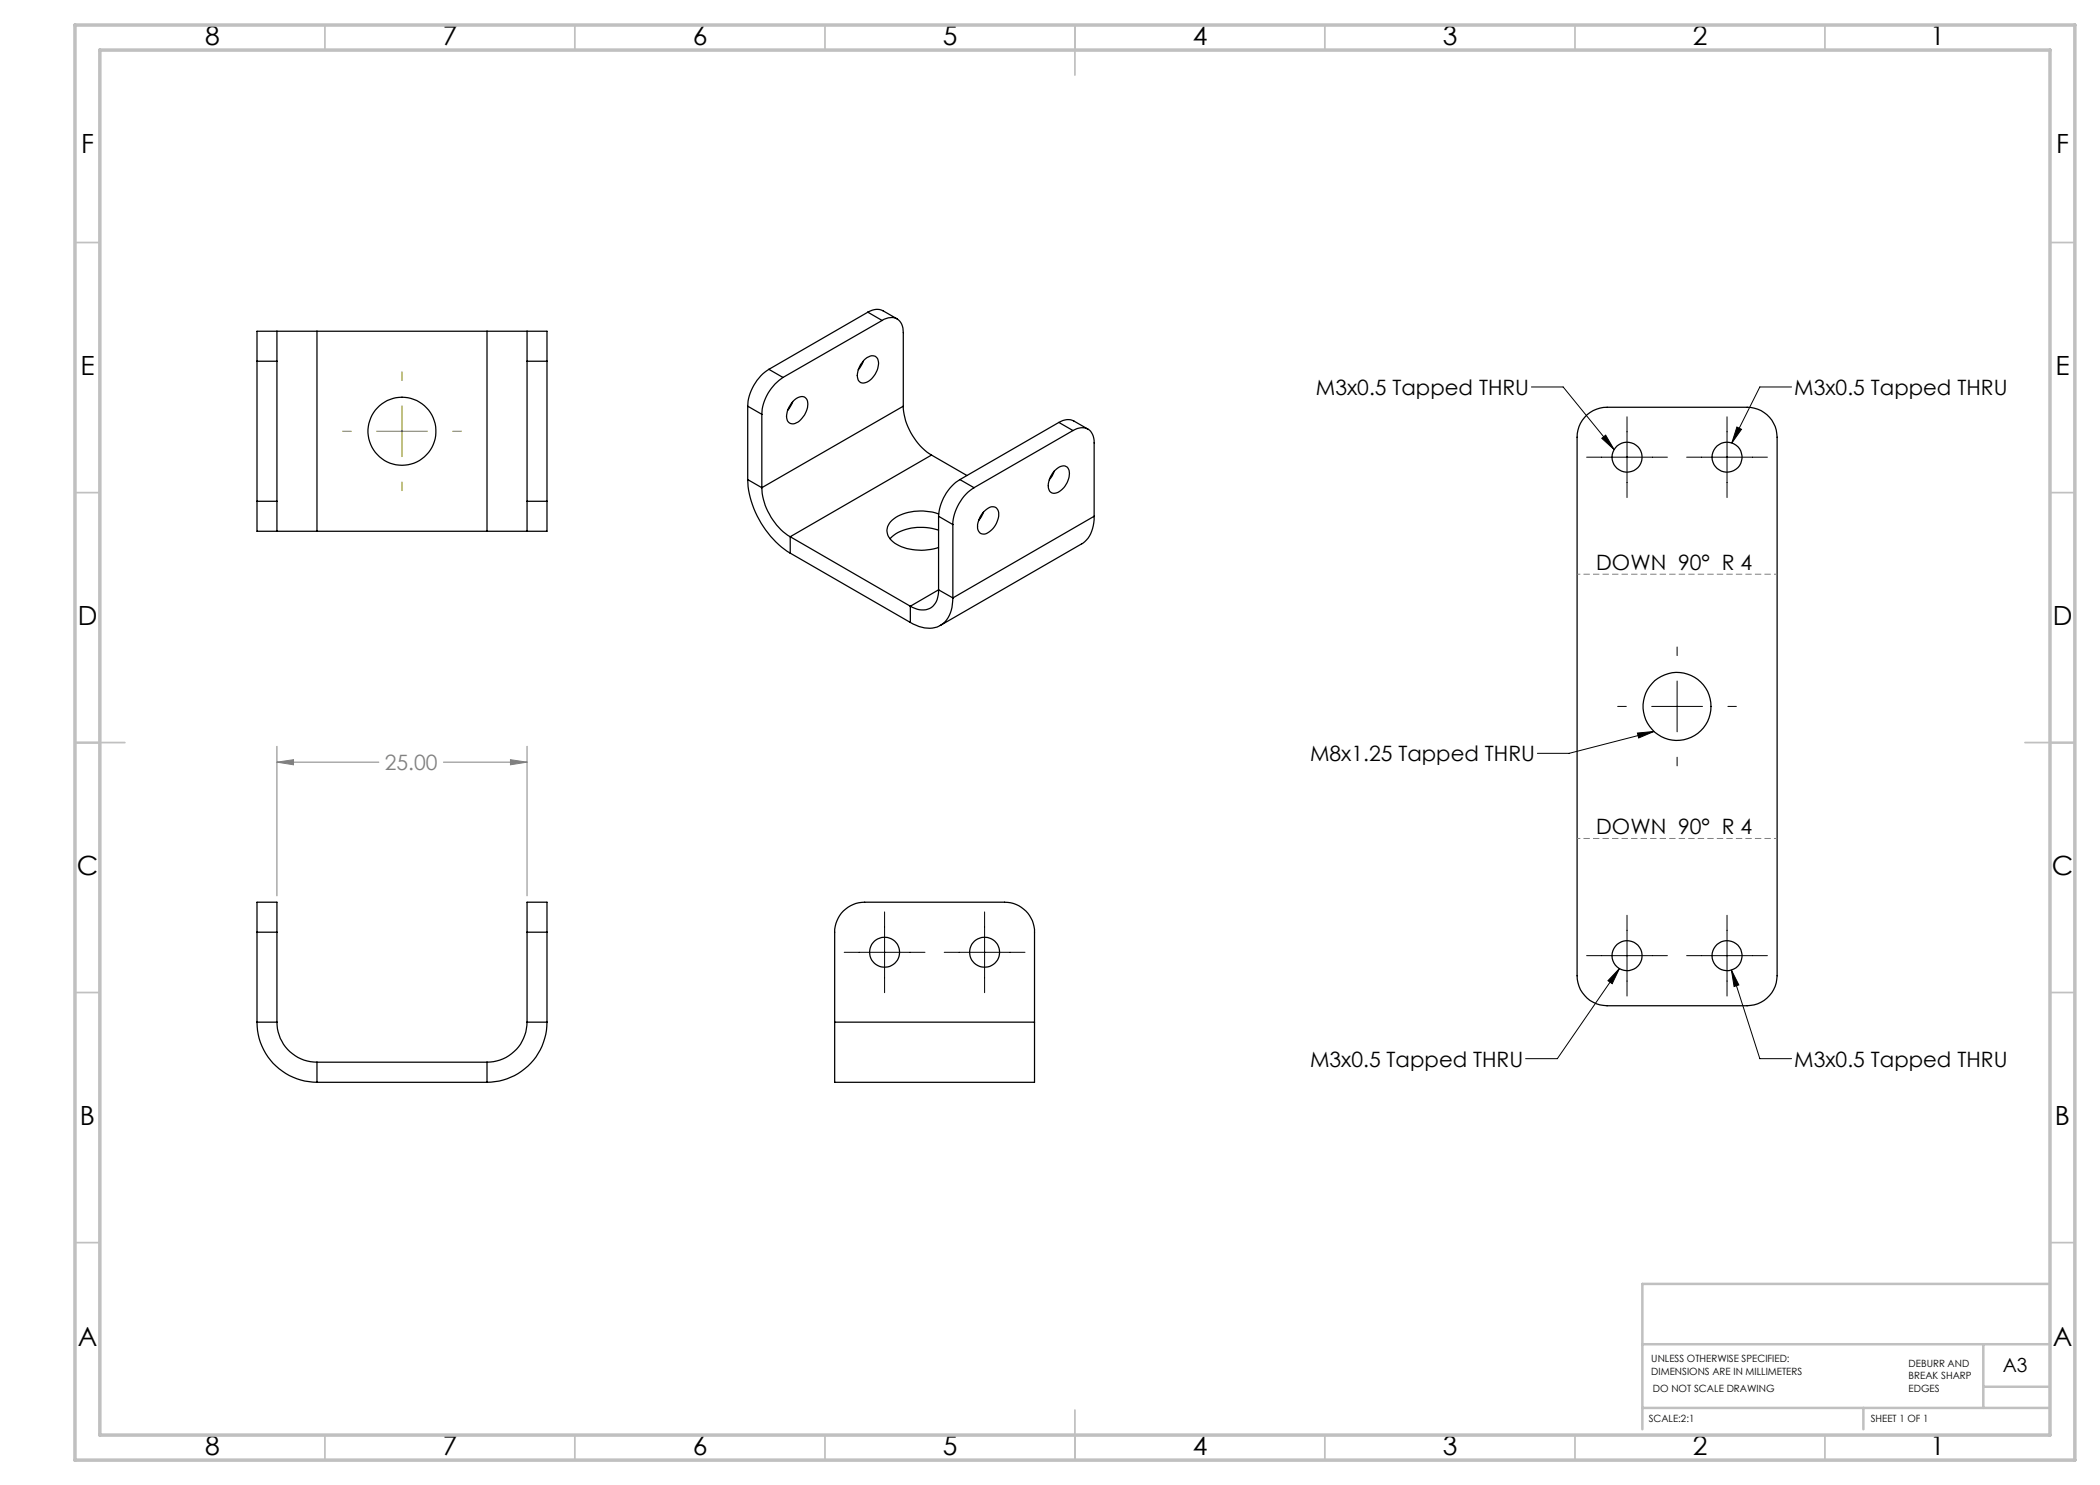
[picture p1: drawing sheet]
<svg xmlns="http://www.w3.org/2000/svg" width="420mm" height="297mm" viewBox="0 0 420 297" stroke-linecap="round" stroke-linejoin="round" font-family="sans-serif">
<g fill="none" stroke="#000" stroke-width=".25">
<path d="M51.4 72.2v28.1M51.4 72.2h4M55.4 66.2v6M55.4 66.2h-4v6M55.4 66.2h8M55.4 72.2v28.1M63.4 66.2v40.1M63.4 66.2h34M97.4 66.2h8M97.4 66.2v40.1M105.4 66.2h4v6M105.4 66.2v6"/>
<path d="M105.4 72.2v28.1M105.4 72.2h4M109.4 72.2v28.1M153.8 73.9a9.4 9.4 0 0 0-4.3 7.3M153.8 73.9l2.8 1.6M156.6 75.5a9.4 9.4 0 0 0-4.2 7.4M172.7 72.2l-1 1.7M172.9 72a1.86 1.86 0 0 1 2.3-.6 2.75 2.75 0 0 1-.2 3.4 2.79 2.79 0 0 1-2.9 1.7 2.28 2.28 0 0 1-.3-2.8l.3-.8zM173.6 62.4a3 3 0 0 1 3-.2l2.8 1.6M173.6 62.4l2.8 1.7M173.6 62.4l-19.8 11.5M176.4 64.1a2.49 2.49 0 0 1 3.9 .7l.4 1.7v14.7"/>
<path d="M176.4 64.1l-19.8 11.4M149.5 95.9a18.8 18.8 0 0 0 8.5 14.7M149.5 81.2l2.9 1.7M149.5 95.9l2.9 1.6M149.5 81.2v14.7M152.4 97.5a12.6 12.6 0 0 0 5.6 9.8M152.4 82.9v14.6M158.5 80.4l-1 1.7M158.7 80.1a1.71 1.71 0 0 1 2.6-.4 3.6 3.6 0 0 1-1.1 4.2 1.82 1.82 0 0 1-2.4 .6 2.7 2.7 0 0 1 .2-3.4zM180.7 81.2a12.5 12.5 0 0 0 5.6 9.8M180.7 81.2l-28.3 16.3M186.3 91l-28.3 16.3"/>
<path d="M186.3 91l7.1 4.1M192 95.9a9.5 9.5 0 0 0-4.3 7.4M192 95.9l2.8 1.6M194.8 97.5a9.4 9.4 0 0 0-4.2 7.4M210.8 94.3a2.07 2.07 0 0 1 2.6-.9 3.3 3.3 0 0 1-.4 3.8 2.47 2.47 0 0 1-2.7 1.4 2.22 2.22 0 0 1-.4-2.9zM210.9 94.2l-1 1.8M211.8 84.5a2.94 2.94 0 0 1 3-.3l2.8 1.6M211.8 84.5l2.8 1.6M211.8 84.5l-19.8 11.4M214.6 86.1a2.51 2.51 0 0 1 4.1 1.1l.1 .9v15.2M214.6 86.1l-19.8 11.4M317.4 82.9a6.2 6.2 0 0 1 4-1.4h28a6 6 0 0 1 6 6v107.7a6.1 6.1 0 0 1-6 6h-28a6 6 0 0 1-6-6v-107.7a6 6 0 0 1 2-4.6z"/>
<path d="M51.4 100.3v6h4M51.4 100.3h4M55.4 100.3v6M55.4 106.3h8M63.4 106.3h34M97.4 106.3h8M105.4 100.3v6M105.4 100.3h4M109.4 100.3v6h-4M158 107.3l24.1 13.9M158 110.6l24.1 13.9M158 107.3v3.3"/>
<path d="M187.7 118a3.5 3.5 0 0 1-2.5 4h-1.3l-1.8-.8M187.7 106a10.1 10.1 0 0 0-9.3 1.3l-.4 .5M187.7 103.3l2.9 1.6M187.7 118l2.9 1.6M187.7 103.3v14.7M187.7 118l-5.6 3.2M187.7 102.8a10 10 0 0 0-9.3 1.2 2.75 2.75 0 0 0 .6 4.7 10.8 10.8 0 0 0 8.7 .8M190.6 119.6a6.2 6.2 0 0 1-2.3 5.4 5.9 5.9 0 0 1-6.2-.5M190.6 104.9v14.7M196.7 102.4l-1 1.7M196.9 102.2a1.8 1.8 0 0 1 2.4-.6 2.88 2.88 0 0 1-.2 3.5 3 3 0 0 1-2.7 1.7 1.79 1.79 0 0 1-.7-2.6l.5-1.1zM218.8 103.3a6 6 0 0 1-2.4 5.5l-28.3 16.3"/>
<path d="M218.8 103.3l-28.2 16.3M182.1 121.2v3.3M51.4 186.4v-6h4v6M51.4 186.4v18M51.4 186.4h4M55.4 186.4v18M105.4 186.4v-6h4v6M105.4 186.4h4M105.4 186.4v18M109.4 186.4v18M51.4 204.4a12 12 0 0 0 12 12.1M51.4 204.4h4"/>
<path d="M55.4 204.4a8 8 0 0 0 8 8M63.4 212.4v4.1M63.4 212.4h34M63.4 216.5h34M97.4 212.4v4.1M105.4 204.4a8 8 0 0 1-8 8M105.4 204.4h4M109.4 204.4a12 12 0 0 1-12 12.1M166.9 204.4v-18a6 6 0 0 1 6-6h28a6 6 0 0 1 6 6v18M166.9 204.4v12.1h40v-12.1M166.9 204.4h40"/>
<circle cx="80.4" cy="86.2" r="6.8"/>
<circle cx="325.4" cy="91.4" r="3"/>
<circle cx="345.4" cy="91.4" r="3"/>
<circle cx="335.4" cy="141.3" r="6.8"/>
<circle cx="176.9" cy="190.4" r="3"/>
<circle cx="196.9" cy="190.4" r="3"/>
<circle cx="325.4" cy="191.1" r="3"/>
<circle cx="345.4" cy="191.1" r="3"/>
</g>
<path d="M55.4 152.4l3.3-.5v1.1zM55.4 149.3v29.9M55.4 152.4h20.4M88.7 152.4h16.7M102.1 151.9l3.3 .5-3.3 .6zM105.4 149.3v29.9" fill="none" stroke="#808080" stroke-width=".2"/>
<g fill="none" stroke="#000" stroke-width=".2">
<path d="M306.3 77.4h6.3l10.2 12.5M358.3 77.4h-6.3l-5.6 11.2M317.3 91.4h16.2M320.4 87.7l.7-.7 1.7 2.9zM325.4 83.4v16.1M337.3 91.4h16.2M345.4 83.4v16.1M347.4 85.4l.9 .5-1.9 2.7zM335.4 129.4v1.7M335.4 136.2v10.2M323.5 141.3h1.8M327.5 146.6l3.3-.3-3.1 1.3z"/>
<path d="M330.3 141.3h10.2M330.8 146.3l-17 4.4h-6.3M335.4 151.4v1.8M345.6 141.3h1.7M168.8 190.5h16.2M176.9 182.4v16.1M188.8 190.5h16.2M196.9 182.4v16.1M317.3 191.1h16.2M323.9 193.7l-12.4 18h-6.4M323.9 193.7l-1.5 3-.8-.6zM325.4 183.1v16.1"/>
<path d="M337.3 191.1h16.2M345.4 183.1v16.1M346.3 194l5.7 17.7h6.3M346.3 194l1.5 3-1 .3z"/>
</g>
<path d="M355.4 114.8h-40M315.4 167.7h40" fill="none" stroke="#808080" stroke-width=".2" stroke-dasharray="1.3 .6" stroke-dashoffset=".6" stroke-linecap="butt"/>
<path d="M80.4 74.4v1.7M68.5 86.3h1.7M75.3 86.3h10.2M80.4 81.2v10.1M80.4 96.4v1.7M90.6 86.3h1.7" fill="none" stroke="#808000" stroke-width=".2"/>
<g fill="none" stroke="#c0c0c0" stroke-width=".35">
<path d="M65 5v5M115 5v5M165 5v5M215 5v10M265 5v5M315 5v5M365 5v5M15 48.5h5M410 48.5h5M15 98.5h5M410 98.5h5M15 148.5h10"/>
<path d="M405 148.5h10M15 198.5h5M410 198.5h5M15 248.5h5M410 248.5h5M65 287v5M115 287v5M165 287v5M215 282v10M265 287v5M315 287v5M365 287v5"/>
</g>
<path d="M409.7 256.8h-81.2v29.1M328.5 268.8h81.2M396.7 268.8v12.8M396.7 277.4h13M328.5 281.6h81.2M372.7 281.6v4.3" fill="none" stroke="#c0c0c0" stroke-width=".5"/>
<path d="M15 5h400v287h-400zM20 10h390v277h-390z" fill="none" stroke="#c0c0c0" stroke-width=".7"/>
<path d="M102.1 151.9l3.3 .5-3.3 .6zM55.4 152.4l3.3-.5v1.1z" fill="#808080"/>
<path d="M327.5 146.6l3.3-.3-3.1 1.3zM320.4 87.7l.7-.7 1.7 2.9zM347.4 85.4l.9 .5-1.9 2.7zM323.9 193.7l-1.5 3-.8-.6zM346.3 194l1.5 3-1 .3z" fill="#000"/>
<g font-size="5.3">
<text x="41" y="8.9">8</text>
<text x="88.5" y="8.9">7</text>
<text x="138.5" y="8.9">6</text>
<text x="188.5" y="8.9">5</text>
<text x="238.5" y="8.9">4</text>
<text x="288.5" y="8.9">3</text>
<text x="338.5" y="8.9">2</text>
<text x="386" y="8.9">1</text>
<text x="16.2" y="30.7">F</text>
<text x="411.2" y="30.7">F</text>
<text x="16.1" y="74.9">E</text>
<text x="411.1" y="74.9">E</text>
<text x="15.5" y="124.9">D</text>
<text x="410.5" y="124.9">D</text>
<text x="15.4" y="174.9">C</text>
<text x="410.4" y="174.9">C</text>
<text x="16" y="224.9">B</text>
<text x="411" y="224.9">B</text>
<text x="15.5" y="269.2">A</text>
<text x="410.5" y="269.2">A</text>
<text x="41" y="290.9">8</text>
<text x="88.5" y="290.9">7</text>
<text x="138.5" y="290.9">6</text>
<text x="188.5" y="290.9">5</text>
<text x="238.5" y="290.9">4</text>
<text x="288.5" y="290.9">3</text>
<text x="338.5" y="290.9">2</text>
<text x="386" y="290.9">1</text>
</g>
<g font-size="4.2">
<text x="263.2" y="79">M3x0.5 Tapped THRU</text>
<text x="358.9" y="79">M3x0.5 Tapped THRU</text>
<text x="319.2" y="114">DOWN 90° R 4</text>
<text x="262" y="152.3">M8x1.25 Tapped THRU</text>
<text x="319.2" y="166.8">DOWN 90° R 4</text>
<text x="262" y="213.3">M3x0.5 Tapped THRU</text>
<text x="358.9" y="213.3">M3x0.5 Tapped THRU</text>
</g>
<text font-size="4.2" fill="#808080" x="77" y="154">25.00</text>
<text font-size="3.9" x="400.6" y="274.3">A3</text>
<g font-size="2">
<text x="330.3" y="272.5">UNLESS OTHERWISE SPECIFIED:</text>
<text x="330.3" y="275">DIMENSIONS ARE IN MILLIMETERS</text>
<text x="381.7" y="273.4">DEBURR AND</text>
<text x="381.7" y="275.9">BREAK SHARP</text>
<text x="330.6" y="278.4">DO NOT SCALE DRAWING</text>
<text x="381.7" y="278.4">EDGES</text>
<text x="329.8" y="284.4">SCALE:2:1</text>
<text x="374.2" y="284.4">SHEET 1 OF 1</text>
</g>
</svg>
